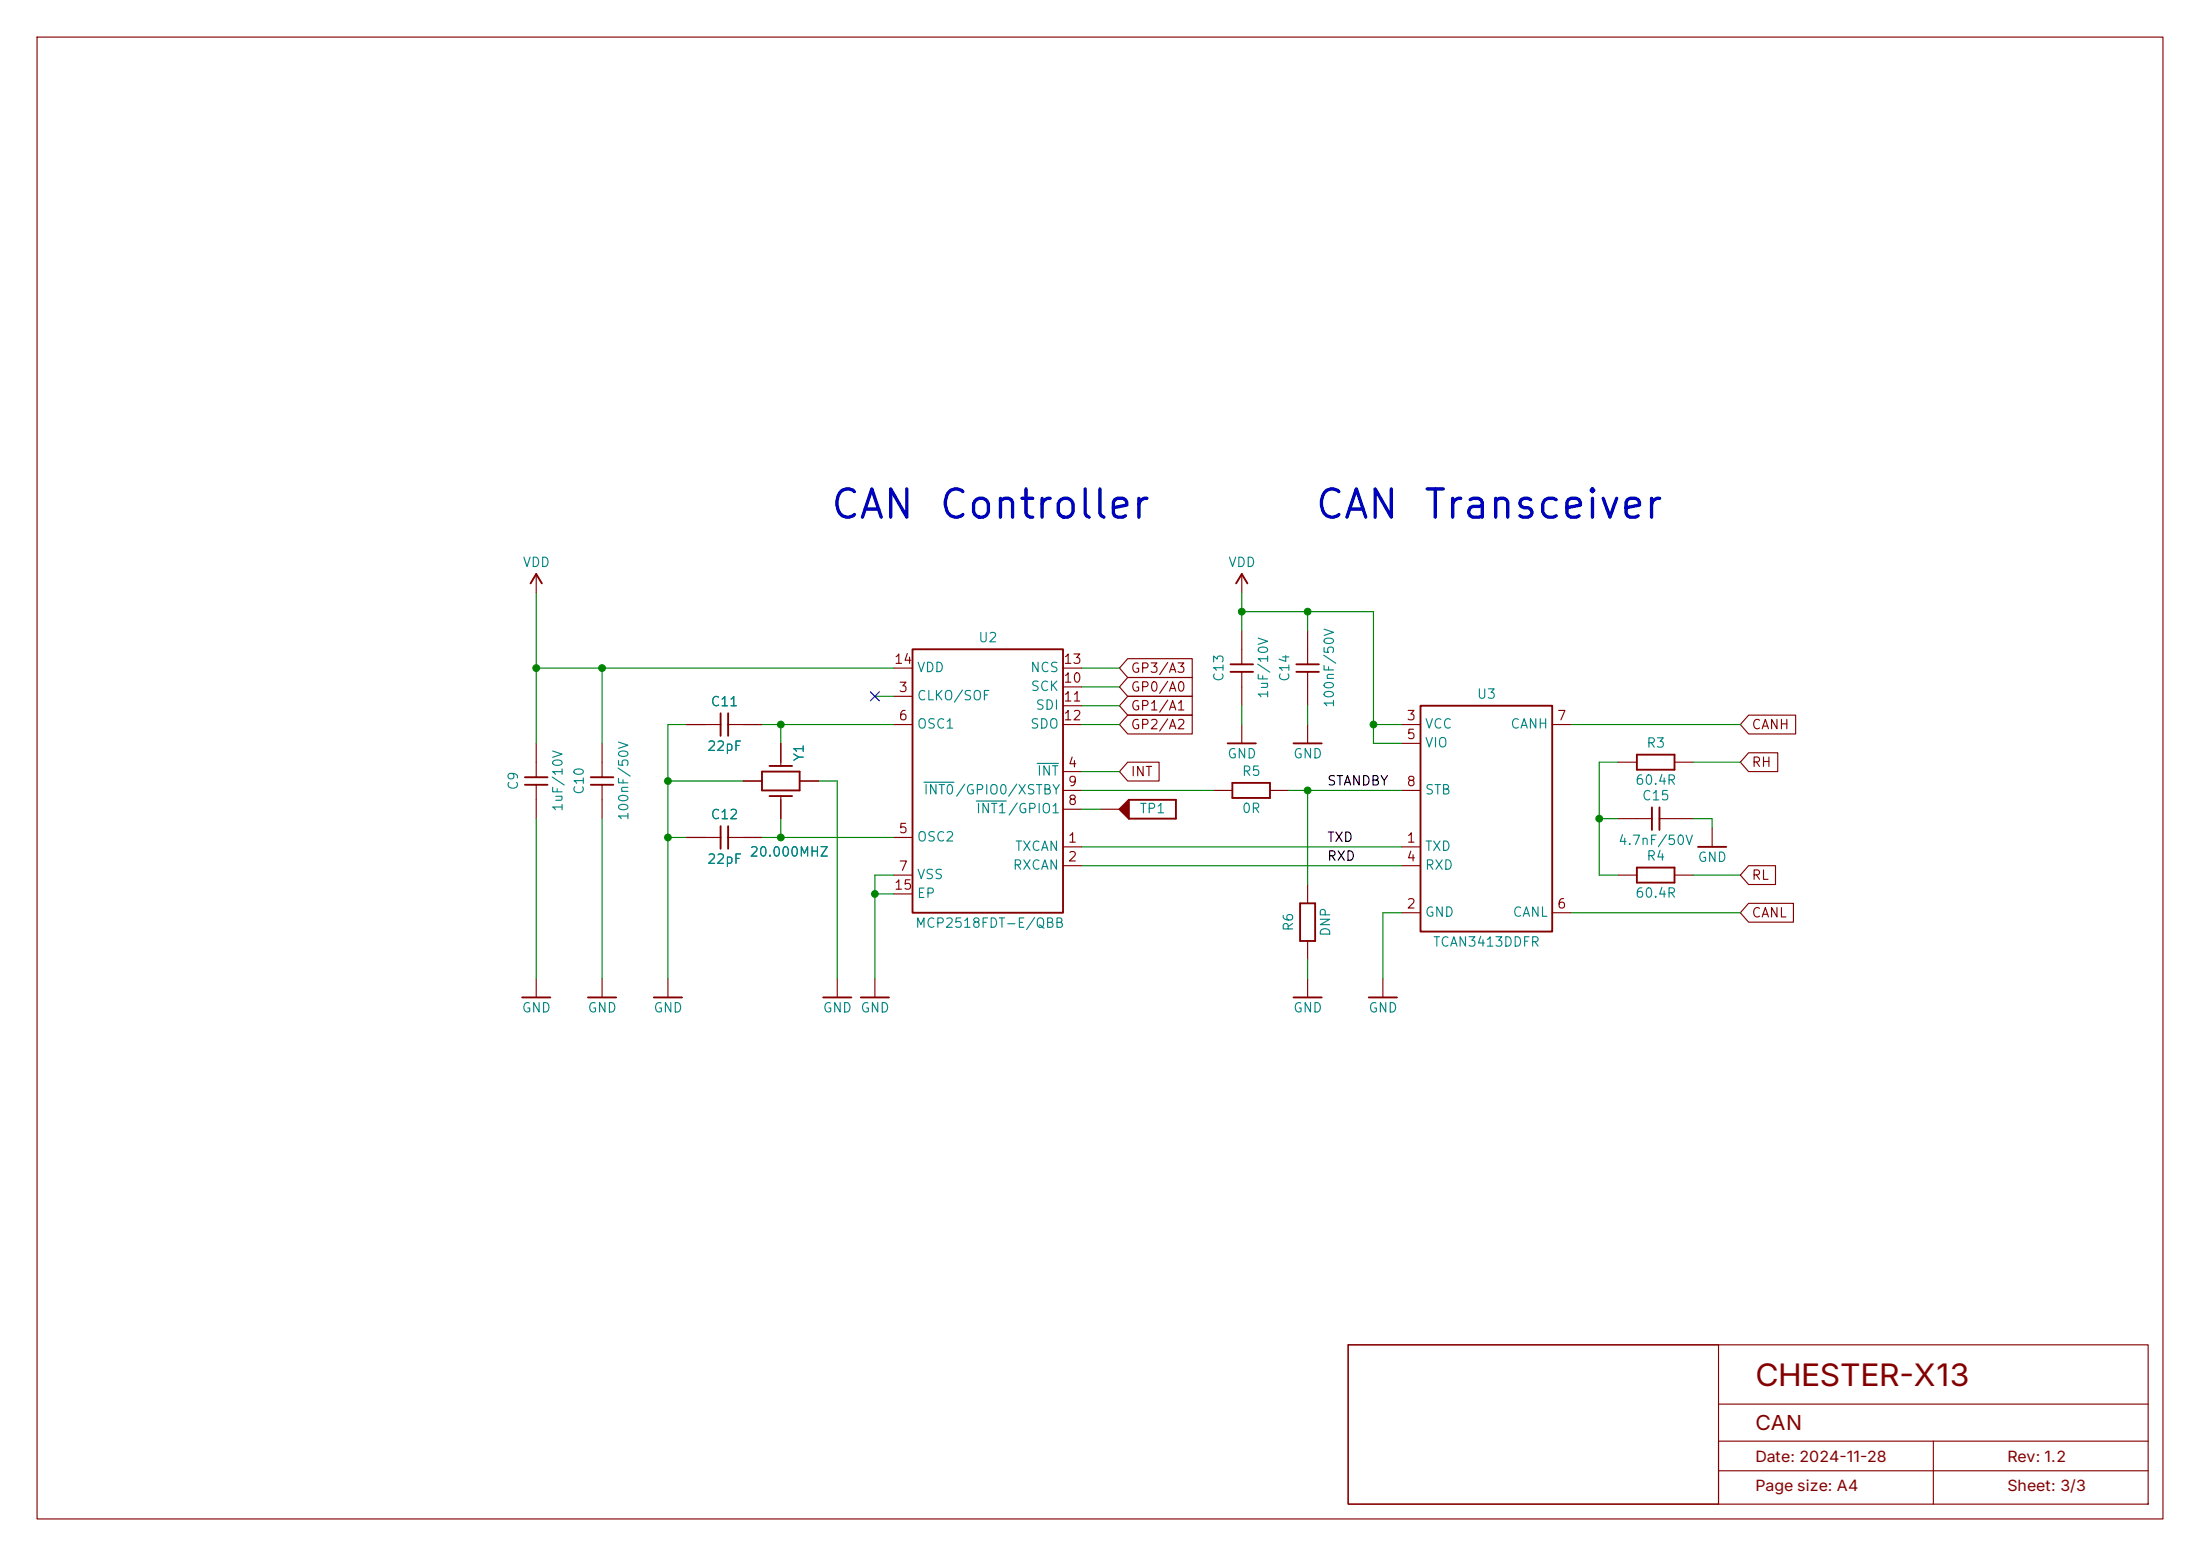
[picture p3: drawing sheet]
<svg xmlns="http://www.w3.org/2000/svg" width="297mm" height="210mm" viewBox="0 0 297 210" stroke-linecap="round" stroke-linejoin="round" font-family="sans-serif">
<g fill="none" stroke="#840000" stroke-width=".15">
<path d="M5 5h287v200h-287zM72.4 77.5v2.5M167.6 77.5v2.5M92.7 97.8h4.6M98.3 97.8h4.6M120.6 94h2.6M120.6 97.8h2.6M120.6 90.2h2.6M143.5 97.8h2.5M143.5 92.7h2.5M143.5 95.3h2.5M143.5 90.2h2.5"/>
<path d="M152.2 88.9h8.8v2.5h-8.8l-1.1-1.2zM152.2 91.4h8.8v2.6h-8.8l-1.1-1.3zM152.2 94h8.8v2.5h-8.8l-1.1-1.2zM152.2 96.5h8.8v2.6h-8.8l-1.1-1.3zM167.6 85.1v4.6M167.6 90.7v4.6M167.6 97.8v2.5M176.5 85.1v4.6M176.5 90.7v4.6M176.5 97.8v2.5M189.2 97.8h2.6M209.5 97.8h2.6"/>
<path d="M236.1 96.5h6.3v2.6h-6.3l-1.2-1.3zM72.4 100.3v4.6M72.4 105.9v4.6M81.3 100.3v4.6M81.3 105.9v4.6M92.7 113h4.6M98.3 113h4.6M100.3 105.4h2.6M105.4 100.3v3.1M105.4 107.4v3.1M107.9 105.4h2.6M120.6 113h2.6"/>
<path d="M120.6 118.1h2.6M143.5 114.3h2.5M143.5 116.8h2.5M143.5 104.1h2.5M143.5 109.2h2.5M143.5 106.7h2.5M148.6 109.2h2.5M152.2 102.9h4.3v2.5h-4.3l-1.1-1.3zM163.8 106.7h2.6M171.4 106.7h2.6M176.5 119.4v2.5M189.2 114.3h2.6"/>
<path d="M189.2 116.8h2.6M189.2 106.7h2.6M189.2 100.3h2.6M218.4 118.1h2.6M218.4 110.5h4.6M218.4 102.9h2.6M224 110.5h4.6M226.1 118.1h2.5M226.1 102.9h2.5M231.1 111.8v2.5M236.1 101.6h3.9v2.5h-3.9l-1.2-1.2zM236.1 116.8h3.6v2.6h-3.6l-1.2-1.3z"/>
<path d="M72.4 132.1v2.5M81.3 132.1v2.5M90.2 132.1v2.5M113 132.1v2.5M118.1 132.1v2.5M120.6 120.7h2.6M176.5 127v2.5M176.5 132.1v2.5M186.7 132.1v2.5M189.2 123.2h2.6M209.5 123.2h2.6M236.1 121.9h6v2.6h-6l-1.2-1.3z"/>
<path d="M182 181.5h108v21.5h-108zM182 181.5h50v21.5h-50zM232 198.5h58M232 189.5h58M261 194.5v8.5M290 194.5h-58v8.5"/>
</g>
<g fill="none" stroke="#840000" stroke-width=".25">
<path d="M71.6 78.7l.8-1.2 .8 1.2M166.9 78.7l.7-1.2 .8 1.2M97.3 96.3v3M98.3 96.3v3M123.2 87.6h20.3v35.6h-20.3zM166.1 89.7h3.1M166.1 90.7h3.1M175 89.7h3.1M175 90.7h3.1M191.8 95.3h17.7v30.4h-17.7zM70.9 104.9h3M70.9 105.9h3"/>
<path d="M79.8 104.9h3M79.8 105.9h3M97.3 111.5v3.1M98.3 111.5v3.1M102.9 104.1h5v2.6h-5zM103.9 107.4h3M103.9 103.4h3M151.4 109.1v.2M151.5 109v.5M151.6 108.8v.8M151.8 108.7v1M151.9 108.6v1.3"/>
<path d="M152 108.5v1.5M152.1 108.3v1.8M152.3 108.2v2M152.4 108l-1.3 1.2 1.3 1.3M152.4 108v2.5M152.4 108h6.3v2.5h-6.3M165.7 100.3h3.8M166.4 105.7h5v2h-5zM174.6 100.3h3.8M221 101.9h5.1v2h-5.1zM221 117.1h5.1v2h-5.1zM223 109v3"/>
<path d="M224 109v3M229.2 114.3h3.8M70.5 134.6h3.8M79.4 134.6h3.8M88.3 134.6h3.8M111.1 134.6h3.8M116.2 134.6h3.8M174.6 134.6h3.8M175.5 121.9h2v5.1h-2zM184.8 134.6h3.8"/>
</g>
<path d="M124.7 105.6h4.1M131.8 108.1h4.1M140 103h2.9" fill="none" stroke="#008484" stroke-width=".15"/>
<g fill="none" stroke="#008400" stroke-width=".15">
<path d="M72.4 90.2h48.2M72.4 80v20.3M81.3 90.2v10.1M92.7 97.8h-2.5v34.3M102.9 97.8h17.7M105.4 97.8v2.5M118.1 94h2.5M146 97.8h5.1M146 90.2h5.1M146 95.3h5.1M146 92.7h5.1M167.6 80v5.1"/>
<path d="M167.6 95.3v2.5M167.6 82.6h17.8v17.7h3.8M176.5 82.6v2.5M176.5 95.3v2.5M185.4 97.8h3.8M212.1 97.8h22.8M72.4 110.5v21.6M81.3 110.5v21.6M90.2 113h2.5M90.2 105.4h10.1M102.9 113h17.7M105.4 110.5v2.5"/>
<path d="M110.5 105.4h2.5v26.7M120.6 118.1h-2.5v14M146 106.7h17.8M146 104.1h5.1M146 109.2h2.6M146 114.3h43.2M146 116.8h43.2M174 106.7h15.2M176.5 106.7v12.7M215.9 110.5h2.5M218.4 102.9h-2.5v15.2h2.5M228.6 102.9h6.3"/>
<path d="M228.6 110.5h2.5v1.3M228.6 118.1h6.3M118.1 120.7h2.5M176.5 129.5v2.6M189.2 123.2h-2.5v8.9M212.1 123.2h22.8"/>
</g>
<path d="M117.5 93.4l1.2 1.2M118.7 93.4l-1.2 1.2" fill="none" stroke="#000084" stroke-width=".15"/>
<g fill="#008400" stroke="#008400" stroke-width=".14">
<circle cx="105.4" cy="113" r=".46"/>
<circle cx="90.2" cy="113" r=".46"/>
<circle cx="90.2" cy="105.4" r=".46"/>
<circle cx="81.3" cy="90.2" r=".46"/>
<circle cx="72.4" cy="90.2" r=".46"/>
<circle cx="105.4" cy="97.8" r=".46"/>
<circle cx="118.1" cy="120.7" r=".46"/>
<circle cx="176.5" cy="106.7" r=".46"/>
<circle cx="185.4" cy="97.8" r=".46"/>
<circle cx="167.6" cy="82.6" r=".46"/>
<circle cx="176.5" cy="82.6" r=".46"/>
<circle cx="215.9" cy="110.5" r=".46"/>
</g>
<text font-size="4.2" fill="#840000" x="237" y="187">CHESTER-X13</text>
<g font-size="3.8" fill="#0000c2">
<text x="111.9" y="70.9">CAN</text>
<text x="126.5" y="70.9">Controller</text>
<text x="177.3" y="70.9">CAN</text>
<text x="191.9" y="70.9">Transceiver</text>
</g>
<text font-size="2.8" fill="#840000" x="237" y="193">CAN</text>
<g font-size="2.1" fill="#840000">
<text x="237" y="197.3">Date: 2024-11-28</text>
<text x="271" y="197.3">Rev: 1.2</text>
<text x="237" y="201.3">Page size: A4</text>
<text x="271" y="201.3">Sheet: 3/3</text>
</g>
<g font-size="1.3" fill="#008484">
<text x="70.5" y="76.8">VDD</text>
<text x="165.7" y="76.8">VDD</text>
<text x="132" y="87">U2</text>
<text x="95.8" y="95.6">C11</text>
<text x="123.7" y="94.8">CLKO/SOF</text>
<text x="123.7" y="91">VDD</text>
<text x="139" y="91">NCS</text>
<text x="139" y="93.6">SCK</text>
<text x="165.5" y="92.1" transform="rotate(-90 165.5 92.1)">C13</text>
<text x="171.5" y="94.4" transform="rotate(-90 171.5 94.4)">1uF/10V</text>
<text x="174.4" y="92.1" transform="rotate(-90 174.4 92.1)">C14</text>
<text x="180.4" y="95.6" transform="rotate(-90 180.4 95.6)">100nF/50V</text>
<text x="199.3" y="94.6">U3</text>
<text x="95.4" y="101.7">22pF</text>
<text x="123.7" y="98.7">OSC1</text>
<text x="139" y="98.7">SDO</text>
<text x="139.7" y="96.1">SDI</text>
<text x="192.3" y="98.7">VCC</text>
<text x="192.3" y="101.2">VIO</text>
<text x="203.8" y="98.7">CANH</text>
<text x="222.2" y="101.2">R3</text>
<text x="70.2" y="106.8" transform="rotate(-90 70.2 106.8)">C9</text>
<text x="79.1" y="107.4" transform="rotate(-90 79.1 107.4)">C10</text>
<text x="108.8" y="102.9" transform="rotate(-90 108.8 102.9)">Y1</text>
<text x="124.6" y="107.5">INT0/GPIO0/XSTBY</text>
<text x="139.9" y="105">INT</text>
<text x="165.6" y="102.7">GND</text>
<text x="167.6" y="105">R5</text>
<text x="174.5" y="102.7">GND</text>
<text x="192.3" y="107.5">STB</text>
<text x="220.7" y="106.2">60.4R</text>
<text x="76.3" y="109.7" transform="rotate(-90 76.3 109.7)">1uF/10V</text>
<text x="85.2" y="110.9" transform="rotate(-90 85.2 110.9)">100nF/50V</text>
<text x="95.8" y="110.9">C12</text>
<text x="123.7" y="113.9">OSC2</text>
<text x="131.7" y="110.1">INT1/GPIO1</text>
<text x="153.7" y="110.1">TP1</text>
<text x="167.6" y="110">0R</text>
<text x="221.6" y="108.3">C15</text>
<text x="95.4" y="116.9">22pF</text>
<text x="101.1" y="115.9">20.000MHZ</text>
<text x="123.7" y="119">VSS</text>
<text x="136.6" y="117.7">RXCAN</text>
<text x="136.9" y="115.2">TXCAN</text>
<text x="192.3" y="115.2">TXD</text>
<text x="192.3" y="117.7">RXD</text>
<text x="218.4" y="114.4">4.7nF/50V</text>
<text x="222.2" y="116.5">R4</text>
<text x="229.1" y="116.7">GND</text>
<text x="123.5" y="125.5">MCP2518FDT-E/QBB</text>
<text x="123.7" y="121.5">EP</text>
<text x="174.9" y="125.8" transform="rotate(-90 174.9 125.8)">R6</text>
<text x="192.3" y="124.1">GND</text>
<text x="204.1" y="124.1">CANL</text>
<text x="220.7" y="121.5">60.4R</text>
<text x="179.9" y="126.5" transform="rotate(-90 179.9 126.5)">DNP</text>
<text x="193.4" y="128.1">TCAN3413DDFR</text>
<text x="70.4" y="137">GND</text>
<text x="79.2" y="137">GND</text>
<text x="88.1" y="137">GND</text>
<text x="111" y="137">GND</text>
<text x="116.1" y="137">GND</text>
<text x="174.5" y="137">GND</text>
<text x="184.7" y="137">GND</text>
</g>
<g font-size="1.3" fill="#840000">
<text x="120.6" y="89.9">14</text>
<text x="143.5" y="89.9">13</text>
<text x="121.2" y="93.7">3</text>
<text x="143.5" y="92.5">10</text>
<text x="143.5" y="95">11</text>
<text x="152.6" y="91.1">GP3/A3</text>
<text x="152.6" y="93.7">GP0/A0</text>
<text x="121.2" y="97.5">6</text>
<text x="143.5" y="97.5">12</text>
<text x="152.6" y="96.2">GP1/A1</text>
<text x="152.6" y="98.7">GP2/A2</text>
<text x="189.8" y="97.5">3</text>
<text x="189.8" y="100.1">5</text>
<text x="210.1" y="97.5">7</text>
<text x="236.4" y="98.7">CANH</text>
<text x="144.1" y="103.9">4</text>
<text x="144.1" y="106.4">9</text>
<text x="152.6" y="105.1">INT</text>
<text x="189.8" y="106.4">8</text>
<text x="236.4" y="103.8">RH</text>
<text x="121.2" y="112.8">5</text>
<text x="144.1" y="109">8</text>
<text x="121.2" y="117.9">7</text>
<text x="144.1" y="114">1</text>
<text x="144.1" y="116.6">2</text>
<text x="189.8" y="114">1</text>
<text x="189.8" y="116.6">4</text>
<text x="236.4" y="119.1">RL</text>
<text x="120.6" y="120.4">15</text>
<text x="189.8" y="122.9">2</text>
<text x="210.1" y="122.9">6</text>
<text x="236.4" y="124.1">CANL</text>
</g>
<g font-size="1.3">
<text x="179.1" y="106.3">STANDBY</text>
<text x="179.1" y="114">TXD</text>
<text x="179.1" y="116.5">RXD</text>
</g>
</svg>
